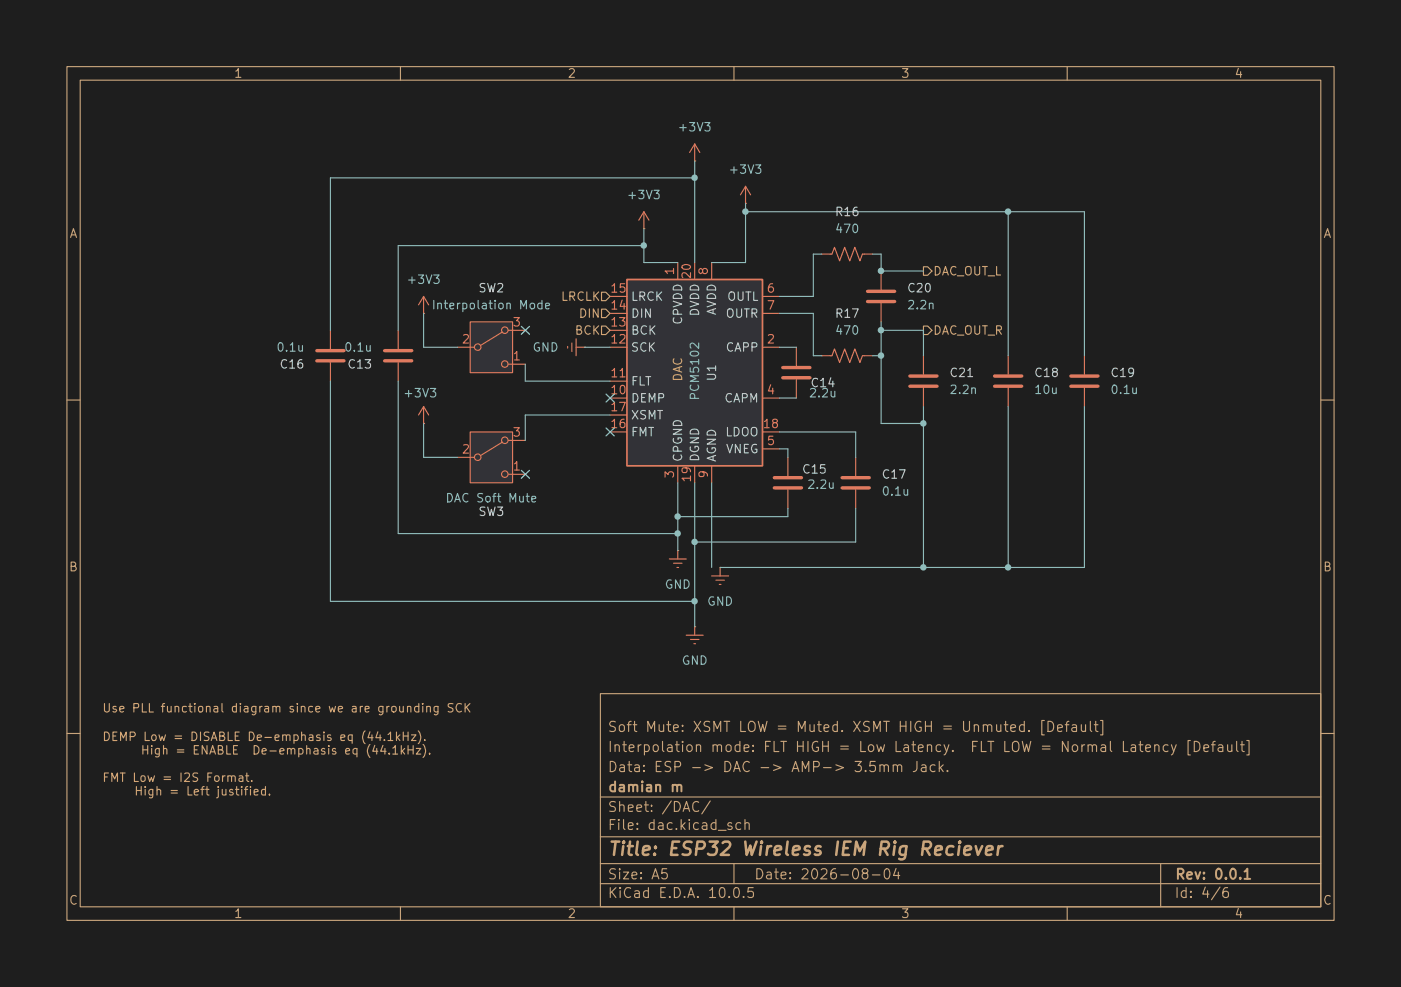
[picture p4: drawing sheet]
(kicad_sch
 (version 20260306)
 (generator "eeschema")
 (generator_version "10.0")
 (paper "A5")
 (title_block
  (title "ESP32 Wireless IEM Rig Reciever")
  (date "2026-08-04")
  (rev "0.0.1")
  (company "damian m")
  (comment 1 "Data: ESP -> DAC -> AMP-> 3.5mm Jack.")
  (comment 2 "Interpolation mode: FLT HIGH = Low Latency.  FLT LOW = Normal Latency [Default]")
  (comment 3 "Soft Mute: XSMT LOW = Muted. XSMT HIGH = Unmuted. [Default]"))
 (lib_symbols
  (symbol "Audio:PCM5102" (exclude_from_sim no) (in_bom yes) (on_board yes)
   (in_pos_files yes)
   (duplicate_pin_numbers_are_jumpers no)
   (property "Reference" "U" (at -10.16 13.97 0) (show_name no) (do_not_autoplace no) (effects (font (size 1.27 1.27)) (justify left)))
   (property "Value" "PCM5102" (at 3.81 13.97 0) (show_name no) (do_not_autoplace no) (effects (font (size 1.27 1.27)) (justify left)))
   (property "Footprint" "Package_SO:TSSOP-20_4.4x6.5mm_P0.65mm" (at -1.27 19.05 0) (show_name no) (do_not_autoplace no) (hide yes) (effects (font (size 1.27 1.27))))
   (property "Datasheet" "http://www.ti.com/lit/ds/symlink/pcm5102.pdf" (at -1.27 19.05 0) (show_name no) (do_not_autoplace no) (hide yes) (effects (font (size 1.27 1.27))))
   (property "Description" "2VRMS DirectPath, 112dB Audio Stereo DAC with 32-bit, 384kHz PCM Interface, TSSOP-20" (at 0 0 0) (show_name no) (do_not_autoplace no) (hide yes) (effects (font (size 1.27 1.27))))
   (symbol "PCM5102_0_1"
    (rectangle (start -10.16 12.7) (end 10.16 -15.24) (stroke (width 0.254) (type default)) (fill (type background))))
   (symbol "PCM5102_1_1"
    (pin passive line (at -2.54 15.24 270) (length 2.54) (name "CPVDD" (effects (font (size 1.27 1.27)))) (number "1" (effects (font (size 1.27 1.27)))))
    (pin passive line (at 12.7 2.54 180) (length 2.54) (name "CAPP" (effects (font (size 1.27 1.27)))) (number "2" (effects (font (size 1.27 1.27)))))
    (pin power_in line (at -2.54 -17.78 90) (length 2.54) (name "CPGND" (effects (font (size 1.27 1.27)))) (number "3" (effects (font (size 1.27 1.27)))))
    (pin passive line (at 12.7 -5.08 180) (length 2.54) (name "CAPM" (effects (font (size 1.27 1.27)))) (number "4" (effects (font (size 1.27 1.27)))))
    (pin passive line (at 12.7 -12.7 180) (length 2.54) (name "VNEG" (effects (font (size 1.27 1.27)))) (number "5" (effects (font (size 1.27 1.27)))))
    (pin output line (at 12.7 10.16 180) (length 2.54) (name "OUTL" (effects (font (size 1.27 1.27)))) (number "6" (effects (font (size 1.27 1.27)))))
    (pin output line (at 12.7 7.62 180) (length 2.54) (name "OUTR" (effects (font (size 1.27 1.27)))) (number "7" (effects (font (size 1.27 1.27)))))
    (pin power_in line (at 2.54 15.24 270) (length 2.54) (name "AVDD" (effects (font (size 1.27 1.27)))) (number "8" (effects (font (size 1.27 1.27)))))
    (pin power_in line (at 2.54 -17.78 90) (length 2.54) (name "AGND" (effects (font (size 1.27 1.27)))) (number "9" (effects (font (size 1.27 1.27)))))
    (pin input line (at -12.7 -5.08 0) (length 2.54) (name "DEMP" (effects (font (size 1.27 1.27)))) (number "10" (effects (font (size 1.27 1.27)))))
    (pin input line (at -12.7 -2.54 0) (length 2.54) (name "FLT" (effects (font (size 1.27 1.27)))) (number "11" (effects (font (size 1.27 1.27)))))
    (pin input line (at -12.7 2.54 0) (length 2.54) (name "SCK" (effects (font (size 1.27 1.27)))) (number "12" (effects (font (size 1.27 1.27)))))
    (pin input line (at -12.7 5.08 0) (length 2.54) (name "BCK" (effects (font (size 1.27 1.27)))) (number "13" (effects (font (size 1.27 1.27)))))
    (pin input line (at -12.7 7.62 0) (length 2.54) (name "DIN" (effects (font (size 1.27 1.27)))) (number "14" (effects (font (size 1.27 1.27)))))
    (pin input line (at -12.7 10.16 0) (length 2.54) (name "LRCK" (effects (font (size 1.27 1.27)))) (number "15" (effects (font (size 1.27 1.27)))))
    (pin input line (at -12.7 -10.16 0) (length 2.54) (name "FMT" (effects (font (size 1.27 1.27)))) (number "16" (effects (font (size 1.27 1.27)))))
    (pin input line (at -12.7 -7.62 0) (length 2.54) (name "XSMT" (effects (font (size 1.27 1.27)))) (number "17" (effects (font (size 1.27 1.27)))))
    (pin passive line (at 12.7 -10.16 180) (length 2.54) (name "LDOO" (effects (font (size 1.27 1.27)))) (number "18" (effects (font (size 1.27 1.27)))))
    (pin power_in line (at 0 -17.78 90) (length 2.54) (name "DGND" (effects (font (size 1.27 1.27)))) (number "19" (effects (font (size 1.27 1.27)))))
    (pin power_in line (at 0 15.24 270) (length 2.54) (name "DVDD" (effects (font (size 1.27 1.27)))) (number "20" (effects (font (size 1.27 1.27))))))
   (embedded_fonts no))
  (symbol "Device:C"
   (pin_numbers (hide yes))
   (pin_names
    (offset 0.254)) (exclude_from_sim no) (in_bom yes) (on_board yes)
   (in_pos_files yes)
   (duplicate_pin_numbers_are_jumpers no)
   (property "Reference" "C" (at 0.635 2.54 0) (show_name no) (do_not_autoplace no) (effects (font (size 1.27 1.27)) (justify left)))
   (property "Value" "C" (at 0.635 -2.54 0) (show_name no) (do_not_autoplace no) (effects (font (size 1.27 1.27)) (justify left)))
   (property "Footprint" "" (at 0.9652 -3.81 0) (show_name no) (do_not_autoplace no) (hide yes) (effects (font (size 1.27 1.27))))
   (property "Datasheet" "" (at 0 0 0) (show_name no) (do_not_autoplace no) (hide yes) (effects (font (size 1.27 1.27))))
   (property "Description" "Unpolarized capacitor" (at 0 0 0) (show_name no) (do_not_autoplace no) (hide yes) (effects (font (size 1.27 1.27))))
   (symbol "C_0_1"
    (polyline (pts (xy -2.032 0.762) (xy 2.032 0.762)) (stroke (width 0.508) (type default)) (fill (type none)))
    (polyline (pts (xy -2.032 -0.762) (xy 2.032 -0.762)) (stroke (width 0.508) (type default)) (fill (type none))))
   (symbol "C_1_1"
    (pin passive line (at 0 3.81 270) (length 2.794) (name "" (effects (font (size 1.27 1.27)))) (number "1" (effects (font (size 1.27 1.27)))))
    (pin passive line (at 0 -3.81 90) (length 2.794) (name "" (effects (font (size 1.27 1.27)))) (number "2" (effects (font (size 1.27 1.27))))))
   (embedded_fonts no))
  (symbol "Device:R_US"
   (pin_numbers (hide yes))
   (pin_names
    (offset 0)) (exclude_from_sim no) (in_bom yes) (on_board yes)
   (in_pos_files yes)
   (duplicate_pin_numbers_are_jumpers no)
   (property "Reference" "R" (at 2.54 0 90) (show_name no) (do_not_autoplace no) (effects (font (size 1.27 1.27))))
   (property "Value" "R_US" (at -2.54 0 90) (show_name no) (do_not_autoplace no) (effects (font (size 1.27 1.27))))
   (property "Footprint" "" (at 1.016 -0.254 90) (show_name no) (do_not_autoplace no) (hide yes) (effects (font (size 1.27 1.27))))
   (property "Datasheet" "" (at 0 0 0) (show_name no) (do_not_autoplace no) (hide yes) (effects (font (size 1.27 1.27))))
   (property "Description" "Resistor, US symbol" (at 0 0 0) (show_name no) (do_not_autoplace no) (hide yes) (effects (font (size 1.27 1.27))))
   (symbol "R_US_0_1"
    (polyline (pts (xy 0 2.286) (xy 0 2.54)) (stroke (width 0) (type default)) (fill (type none)))
    (polyline (pts (xy 0 2.286) (xy 1.016 1.905) (xy 0 1.524) (xy -1.016 1.143) (xy 0 0.762)) (stroke (width 0) (type default)) (fill (type none)))
    (polyline (pts (xy 0 0.762) (xy 1.016 0.381) (xy 0 0) (xy -1.016 -0.381) (xy 0 -0.762)) (stroke (width 0) (type default)) (fill (type none)))
    (polyline (pts (xy 0 -0.762) (xy 1.016 -1.143) (xy 0 -1.524) (xy -1.016 -1.905) (xy 0 -2.286)) (stroke (width 0) (type default)) (fill (type none)))
    (polyline (pts (xy 0 -2.286) (xy 0 -2.54)) (stroke (width 0) (type default)) (fill (type none))))
   (symbol "R_US_1_1"
    (pin passive line (at 0 3.81 270) (length 1.27) (name "" (effects (font (size 1.27 1.27)))) (number "1" (effects (font (size 1.27 1.27)))))
    (pin passive line (at 0 -3.81 90) (length 1.27) (name "" (effects (font (size 1.27 1.27)))) (number "2" (effects (font (size 1.27 1.27))))))
   (embedded_fonts no))
  (symbol "Switch:SW_Nidec_CAS-120A1"
   (pin_names
    (offset 1) (hide yes)) (exclude_from_sim no) (in_bom yes) (on_board yes)
   (in_pos_files yes)
   (duplicate_pin_numbers_are_jumpers no)
   (property "Reference" "SW" (at 0 4.318 0) (show_name no) (do_not_autoplace no) (effects (font (size 1.27 1.27))))
   (property "Value" "SW_Nidec_CAS-120A1" (at 0 -5.08 0) (show_name no) (do_not_autoplace no) (effects (font (size 1.27 1.27))))
   (property "Footprint" "Button_Switch_SMD:Nidec_Copal_CAS-120A" (at 0 -10.16 0) (show_name no) (do_not_autoplace no) (hide yes) (effects (font (size 1.27 1.27))))
   (property "Datasheet" "https://www.nidec-components.com/e/catalog/switch/cas.pdf" (at 0 -7.62 0) (show_name no) (do_not_autoplace no) (hide yes) (effects (font (size 1.27 1.27))))
   (property "Description" "Switch, single pole double throw" (at 0 0 0) (show_name no) (do_not_autoplace no) (hide yes) (effects (font (size 1.27 1.27))))
   (symbol "SW_Nidec_CAS-120A1_0_1"
    (circle (center -2.032 0) (radius 0.4572) (stroke (width 0) (type default)) (fill (type none)))
    (polyline (pts (xy -1.651 0.254) (xy 1.651 2.286)) (stroke (width 0) (type default)) (fill (type none)))
    (circle (center 2.032 2.54) (radius 0.4572) (stroke (width 0) (type default)) (fill (type none)))
    (circle (center 2.032 -2.54) (radius 0.4572) (stroke (width 0) (type default)) (fill (type none))))
   (symbol "SW_Nidec_CAS-120A1_1_1"
    (rectangle (start -3.175 3.81) (end 3.175 -3.81) (stroke (width 0) (type default)) (fill (type background)))
    (pin passive line (at 5.08 -2.54 180) (length 2.54) (name "C" (effects (font (size 1.27 1.27)))) (number "1" (effects (font (size 1.27 1.27)))))
    (pin passive line (at -5.08 0 0) (length 2.54) (name "B" (effects (font (size 1.27 1.27)))) (number "2" (effects (font (size 1.27 1.27)))))
    (pin passive line (at 5.08 2.54 180) (length 2.54) (name "A" (effects (font (size 1.27 1.27)))) (number "3" (effects (font (size 1.27 1.27))))))
   (embedded_fonts no))
  (symbol "power:+3V3"
   (power global)
   (pin_numbers (hide yes))
   (pin_names
    (offset 0) (hide yes)) (exclude_from_sim no) (in_bom yes) (on_board yes)
   (in_pos_files yes)
   (duplicate_pin_numbers_are_jumpers no)
   (property "Reference" "#PWR" (at 0 -3.81 0) (show_name no) (do_not_autoplace no) (hide yes) (effects (font (size 1.27 1.27))))
   (property "Value" "+3V3" (at 0 3.556 0) (show_name no) (do_not_autoplace no) (effects (font (size 1.27 1.27))))
   (property "Footprint" "" (at 0 0 0) (show_name no) (do_not_autoplace no) (hide yes) (effects (font (size 1.27 1.27))))
   (property "Datasheet" "" (at 0 0 0) (show_name no) (do_not_autoplace no) (hide yes) (effects (font (size 1.27 1.27))))
   (property "Description" "Power symbol creates a global label with name \"+3V3\"" (at 0 0 0) (show_name no) (do_not_autoplace no) (hide yes) (effects (font (size 1.27 1.27))))
   (symbol "+3V3_0_1"
    (polyline (pts (xy -0.762 1.27) (xy 0 2.54)) (stroke (width 0) (type default)) (fill (type none)))
    (polyline (pts (xy 0 2.54) (xy 0.762 1.27)) (stroke (width 0) (type default)) (fill (type none)))
    (polyline (pts (xy 0 0) (xy 0 2.54)) (stroke (width 0) (type default)) (fill (type none))))
   (symbol "+3V3_1_1"
    (pin power_in line (at 0 0 90) (length 0) (name "" (effects (font (size 1.27 1.27)))) (number "1" (effects (font (size 1.27 1.27))))))
   (embedded_fonts no))
  (symbol "power:GNDREF"
   (power global)
   (pin_numbers (hide yes))
   (pin_names
    (offset 0) (hide yes)) (exclude_from_sim no) (in_bom yes) (on_board yes)
   (in_pos_files yes)
   (duplicate_pin_numbers_are_jumpers no)
   (property "Reference" "#PWR" (at 0 -6.35 0) (show_name no) (do_not_autoplace no) (hide yes) (effects (font (size 1.27 1.27))))
   (property "Value" "GNDREF" (at 0 -3.81 0) (show_name no) (do_not_autoplace no) (effects (font (size 1.27 1.27))))
   (property "Footprint" "" (at 0 0 0) (show_name no) (do_not_autoplace no) (hide yes) (effects (font (size 1.27 1.27))))
   (property "Datasheet" "" (at 0 0 0) (show_name no) (do_not_autoplace no) (hide yes) (effects (font (size 1.27 1.27))))
   (property "Description" "Power symbol creates a global label with name \"GNDREF\" , reference supply ground" (at 0 0 0) (show_name no) (do_not_autoplace no) (hide yes) (effects (font (size 1.27 1.27))))
   (symbol "GNDREF_0_1"
    (polyline (pts (xy -0.635 -1.905) (xy 0.635 -1.905)) (stroke (width 0) (type default)) (fill (type none)))
    (polyline (pts (xy -0.127 -2.54) (xy 0.127 -2.54)) (stroke (width 0) (type default)) (fill (type none)))
    (polyline (pts (xy 0 -1.27) (xy 0 0)) (stroke (width 0) (type default)) (fill (type none)))
    (polyline (pts (xy 1.27 -1.27) (xy -1.27 -1.27)) (stroke (width 0) (type default)) (fill (type none))))
   (symbol "GNDREF_1_1"
    (pin power_in line (at 0 0 270) (length 0) (name "" (effects (font (size 1.27 1.27)))) (number "1" (effects (font (size 1.27 1.27))))))
   (embedded_fonts no)))
 (text "DAC"
  (exclude_from_sim no)
  (at 101.6 55.626 90)
  (effects (font (size 1.27 1.27))))
 (text "DEMP Low = DISABLE De-emphasis eq (44.1kHz).  \n	 High = ENABLE  De-emphasis eq (44.1kHz).\n\nFMT Low = I2S Format. \n	High = Left justified."
  (exclude_from_sim no)
  (at 15.24 114.808 0)
  (effects (font (size 1.27 1.27)) (justify left)))
 (text "Use PLL functional diagram since we are grounding SCK"
  (exclude_from_sim no)
  (at 15.24 106.426 0)
  (effects (font (size 1.27 1.27)) (justify left)))
 (junction
  (at 96.52 36.83)
  (diameter 0)
  (color 0 0 0 0))
 (junction
  (at 132.08 53.34)
  (diameter 0)
  (color 0 0 0 0))
 (junction
  (at 132.08 49.53)
  (diameter 0)
  (color 0 0 0 0))
 (junction
  (at 138.43 63.5)
  (diameter 0)
  (color 0 0 0 0))
 (junction
  (at 138.43 85.09)
  (diameter 0)
  (color 0 0 0 0))
 (junction
  (at 151.13 85.09)
  (diameter 0)
  (color 0 0 0 0))
 (junction
  (at 104.14 90.17)
  (diameter 0)
  (color 0 0 0 0))
 (junction
  (at 151.13 31.75)
  (diameter 0)
  (color 0 0 0 0))
 (junction
  (at 104.14 81.28)
  (diameter 0)
  (color 0 0 0 0))
 (junction
  (at 101.6 80.01)
  (diameter 0)
  (color 0 0 0 0))
 (junction
  (at 101.6 77.47)
  (diameter 0)
  (color 0 0 0 0))
 (junction
  (at 132.08 40.64)
  (diameter 0)
  (color 0 0 0 0))
 (junction
  (at 111.76 31.75)
  (diameter 0)
  (color 0 0 0 0))
 (junction
  (at 104.14 26.67)
  (diameter 0)
  (color 0 0 0 0))
 (no_connect
  (at 91.44 64.77))
 (no_connect
  (at 91.44 59.69))
 (no_connect
  (at 78.74 71.12))
 (no_connect
  (at 78.74 49.53))
 (wire
  (pts (xy 111.76 31.75) (xy 111.76 39.37))
  (stroke (width 0) (type default)))
 (wire
  (pts (xy 63.5 46.99) (xy 63.5 52.07))
  (stroke (width 0) (type default)))
 (wire
  (pts (xy 121.92 46.99) (xy 116.84 46.99))
  (stroke (width 0) (type default)))
 (wire
  (pts (xy 132.08 48.26) (xy 132.08 49.53))
  (stroke (width 0) (type default)))
 (wire
  (pts (xy 104.14 90.17) (xy 104.14 93.98))
  (stroke (width 0) (type default)))
 (wire
  (pts (xy 78.74 62.23) (xy 78.74 66.04))
  (stroke (width 0) (type default)))
 (wire
  (pts (xy 121.92 53.34) (xy 123.19 53.34))
  (stroke (width 0) (type default)))
 (wire
  (pts (xy 162.56 31.75) (xy 162.56 53.34))
  (stroke (width 0) (type default)))
 (wire
  (pts (xy 49.53 90.17) (xy 104.14 90.17))
  (stroke (width 0) (type default)))
 (wire
  (pts (xy 101.6 77.47) (xy 101.6 80.01))
  (stroke (width 0) (type default)))
 (wire
  (pts (xy 132.08 49.53) (xy 138.43 49.53))
  (stroke (width 0) (type default)))
 (wire
  (pts (xy 121.92 38.1) (xy 123.19 38.1))
  (stroke (width 0) (type default)))
 (wire
  (pts (xy 49.53 57.15) (xy 49.53 90.17))
  (stroke (width 0) (type default)))
 (wire
  (pts (xy 116.84 59.69) (xy 119.38 59.69))
  (stroke (width 0) (type default)))
 (wire
  (pts (xy 111.76 30.48) (xy 111.76 31.75))
  (stroke (width 0) (type default)))
 (wire
  (pts (xy 101.6 72.39) (xy 101.6 77.47))
  (stroke (width 0) (type default)))
 (wire
  (pts (xy 111.76 39.37) (xy 106.68 39.37))
  (stroke (width 0) (type default)))
 (wire
  (pts (xy 59.69 80.01) (xy 101.6 80.01))
  (stroke (width 0) (type default)))
 (wire
  (pts (xy 63.5 68.58) (xy 63.5 63.5))
  (stroke (width 0) (type default)))
 (wire
  (pts (xy 96.52 39.37) (xy 101.6 39.37))
  (stroke (width 0) (type default)))
 (wire
  (pts (xy 118.11 67.31) (xy 116.84 67.31))
  (stroke (width 0) (type default)))
 (wire
  (pts (xy 87.63 52.07) (xy 91.44 52.07))
  (stroke (width 0) (type default)))
 (wire
  (pts (xy 104.14 72.39) (xy 104.14 81.28))
  (stroke (width 0) (type default)))
 (wire
  (pts (xy 106.68 85.09) (xy 106.68 72.39))
  (stroke (width 0) (type default)))
 (wire
  (pts (xy 130.81 53.34) (xy 132.08 53.34))
  (stroke (width 0) (type default)))
 (wire
  (pts (xy 138.43 60.96) (xy 138.43 63.5))
  (stroke (width 0) (type default)))
 (wire
  (pts (xy 63.5 52.07) (xy 68.58 52.07))
  (stroke (width 0) (type default)))
 (wire
  (pts (xy 104.14 26.67) (xy 104.14 24.13))
  (stroke (width 0) (type default)))
 (wire
  (pts (xy 118.11 77.47) (xy 118.11 76.2))
  (stroke (width 0) (type default)))
 (wire
  (pts (xy 118.11 77.47) (xy 101.6 77.47))
  (stroke (width 0) (type default)))
 (wire
  (pts (xy 130.81 38.1) (xy 132.08 38.1))
  (stroke (width 0) (type default)))
 (wire
  (pts (xy 96.52 36.83) (xy 96.52 39.37))
  (stroke (width 0) (type default)))
 (wire
  (pts (xy 116.84 52.07) (xy 119.38 52.07))
  (stroke (width 0) (type default)))
 (wire
  (pts (xy 118.11 68.58) (xy 118.11 67.31))
  (stroke (width 0) (type default)))
 (wire
  (pts (xy 91.44 57.15) (xy 78.74 57.15))
  (stroke (width 0) (type default)))
 (wire
  (pts (xy 132.08 40.64) (xy 138.43 40.64))
  (stroke (width 0) (type default)))
 (wire
  (pts (xy 111.76 31.75) (xy 151.13 31.75))
  (stroke (width 0) (type default)))
 (wire
  (pts (xy 162.56 85.09) (xy 151.13 85.09))
  (stroke (width 0) (type default)))
 (wire
  (pts (xy 59.69 80.01) (xy 59.69 57.15))
  (stroke (width 0) (type default)))
 (wire
  (pts (xy 63.5 68.58) (xy 68.58 68.58))
  (stroke (width 0) (type default)))
 (wire
  (pts (xy 132.08 63.5) (xy 138.43 63.5))
  (stroke (width 0) (type default)))
 (wire
  (pts (xy 128.27 81.28) (xy 104.14 81.28))
  (stroke (width 0) (type default)))
 (wire
  (pts (xy 59.69 49.53) (xy 59.69 36.83))
  (stroke (width 0) (type default)))
 (wire
  (pts (xy 101.6 80.01) (xy 101.6 82.55))
  (stroke (width 0) (type default)))
 (wire
  (pts (xy 151.13 31.75) (xy 162.56 31.75))
  (stroke (width 0) (type default)))
 (wire
  (pts (xy 59.69 36.83) (xy 96.52 36.83))
  (stroke (width 0) (type default)))
 (wire
  (pts (xy 107.95 85.09) (xy 151.13 85.09))
  (stroke (width 0) (type default)))
 (wire
  (pts (xy 78.74 62.23) (xy 91.44 62.23))
  (stroke (width 0) (type default)))
 (wire
  (pts (xy 162.56 60.96) (xy 162.56 85.09))
  (stroke (width 0) (type default)))
 (wire
  (pts (xy 121.92 38.1) (xy 121.92 44.45))
  (stroke (width 0) (type default)))
 (wire
  (pts (xy 78.74 57.15) (xy 78.74 54.61))
  (stroke (width 0) (type default)))
 (wire
  (pts (xy 116.84 64.77) (xy 128.27 64.77))
  (stroke (width 0) (type default)))
 (wire
  (pts (xy 151.13 60.96) (xy 151.13 85.09))
  (stroke (width 0) (type default)))
 (wire
  (pts (xy 132.08 53.34) (xy 132.08 63.5))
  (stroke (width 0) (type default)))
 (wire
  (pts (xy 121.92 44.45) (xy 116.84 44.45))
  (stroke (width 0) (type default)))
 (wire
  (pts (xy 128.27 76.2) (xy 128.27 81.28))
  (stroke (width 0) (type default)))
 (wire
  (pts (xy 138.43 49.53) (xy 138.43 53.34))
  (stroke (width 0) (type default)))
 (wire
  (pts (xy 138.43 63.5) (xy 138.43 85.09))
  (stroke (width 0) (type default)))
 (wire
  (pts (xy 121.92 53.34) (xy 121.92 46.99))
  (stroke (width 0) (type default)))
 (wire
  (pts (xy 132.08 49.53) (xy 132.08 53.34))
  (stroke (width 0) (type default)))
 (wire
  (pts (xy 104.14 26.67) (xy 104.14 39.37))
  (stroke (width 0) (type default)))
 (wire
  (pts (xy 96.52 34.29) (xy 96.52 36.83))
  (stroke (width 0) (type default)))
 (wire
  (pts (xy 104.14 26.67) (xy 49.53 26.67))
  (stroke (width 0) (type default)))
 (wire
  (pts (xy 104.14 81.28) (xy 104.14 90.17))
  (stroke (width 0) (type default)))
 (wire
  (pts (xy 49.53 26.67) (xy 49.53 49.53))
  (stroke (width 0) (type default)))
 (wire
  (pts (xy 151.13 31.75) (xy 151.13 53.34))
  (stroke (width 0) (type default)))
 (wire
  (pts (xy 132.08 38.1) (xy 132.08 40.64))
  (stroke (width 0) (type default)))
 (wire
  (pts (xy 128.27 64.77) (xy 128.27 68.58))
  (stroke (width 0) (type default)))
 (hierarchical_label "DIN"
  (shape input)
  (at 91.44 46.99 180)
  (effects (font (size 1.27 1.27)) (justify right)))
 (hierarchical_label "LRCLK"
  (shape input)
  (at 91.44 44.45 180)
  (effects (font (size 1.27 1.27)) (justify right)))
 (hierarchical_label "DAC_OUT_R"
  (shape output)
  (at 138.43 49.53 0)
  (effects (font (size 1.27 1.27)) (justify left)))
 (hierarchical_label "DAC_OUT_L"
  (shape output)
  (at 138.43 40.64 0)
  (effects (font (size 1.27 1.27)) (justify left)))
 (hierarchical_label "BCK"
  (shape input)
  (at 91.44 49.53 180)
  (effects (font (size 1.27 1.27)) (justify right)))
 (symbol
  (lib_id "power:GNDREF")
  (at 107.95 85.09 0)
  (unit 1)
  (body_style 1)
  (exclude_from_sim no)
  (in_bom yes)
  (on_board yes)
  (in_pos_files yes)
  (dnp no)
  (fields_autoplaced yes)
  (property "Reference" "#PWR036" (at 107.95 91.44 0) (hide yes) (show_name no) (do_not_autoplace no) (effects (font (size 1.27 1.27))))
  (property "Value" "GND" (at 107.95 90.17 0) (show_name no) (do_not_autoplace no) (effects (font (size 1.27 1.27))))
  (property "Footprint" "" (at 107.95 85.09 0) (hide yes) (show_name no) (do_not_autoplace no) (effects (font (size 1.27 1.27))))
  (property "Datasheet" "" (at 107.95 85.09 0) (hide yes) (show_name no) (do_not_autoplace no) (effects (font (size 1.27 1.27))))
  (property "Description" "Power symbol creates a global label with name \"GNDREF\" , reference supply ground" (at 107.95 85.09 0) (hide yes) (show_name no) (do_not_autoplace no) (effects (font (size 1.27 1.27))))
  (pin "1"))
 (symbol
  (lib_id "power:+3V3")
  (at 63.5 46.99 0)
  (unit 1)
  (body_style 1)
  (exclude_from_sim no)
  (in_bom yes)
  (on_board yes)
  (in_pos_files yes)
  (dnp no)
  (fields_autoplaced yes)
  (property "Reference" "#PWR028" (at 63.5 50.8 0) (hide yes) (show_name no) (do_not_autoplace no) (effects (font (size 1.27 1.27))))
  (property "Value" "+3V3" (at 63.5 41.91 0) (show_name no) (do_not_autoplace no) (effects (font (size 1.27 1.27))))
  (property "Footprint" "" (at 63.5 46.99 0) (hide yes) (show_name no) (do_not_autoplace no) (effects (font (size 1.27 1.27))))
  (property "Datasheet" "" (at 63.5 46.99 0) (hide yes) (show_name no) (do_not_autoplace no) (effects (font (size 1.27 1.27))))
  (property "Description" "Power symbol creates a global label with name \"+3V3\"" (at 63.5 46.99 0) (hide yes) (show_name no) (do_not_autoplace no) (effects (font (size 1.27 1.27))))
  (pin "1"))
 (symbol
  (lib_id "Device:C")
  (at 162.56 57.15 0)
  (unit 1)
  (body_style 1)
  (exclude_from_sim no)
  (in_bom yes)
  (on_board yes)
  (in_pos_files yes)
  (dnp no)
  (fields_autoplaced yes)
  (property "Reference" "C19" (at 166.37 55.8799 0) (show_name no) (do_not_autoplace no) (effects (font (size 1.27 1.27)) (justify left)))
  (property "Value" "0.1u" (at 166.37 58.4199 0) (show_name no) (do_not_autoplace no) (effects (font (size 1.27 1.27)) (justify left)))
  (property "Footprint" "" (at 163.5252 60.96 0) (hide yes) (show_name no) (do_not_autoplace no) (effects (font (size 1.27 1.27))))
  (property "Datasheet" "" (at 162.56 57.15 0) (hide yes) (show_name no) (do_not_autoplace no) (effects (font (size 1.27 1.27))))
  (property "Description" "Unpolarized capacitor" (at 162.56 57.15 0) (hide yes) (show_name no) (do_not_autoplace no) (effects (font (size 1.27 1.27))))
  (pin "2")
  (pin "1"))
 (symbol
  (lib_id "Device:R_US")
  (at 127 53.34 90)
  (unit 1)
  (body_style 1)
  (exclude_from_sim no)
  (in_bom yes)
  (on_board yes)
  (in_pos_files yes)
  (dnp no)
  (fields_autoplaced yes)
  (property "Reference" "R17" (at 127 46.99 90) (show_name no) (do_not_autoplace no) (effects (font (size 1.27 1.27))))
  (property "Value" "470" (at 127 49.53 90) (show_name no) (do_not_autoplace no) (effects (font (size 1.27 1.27))))
  (property "Footprint" "" (at 127.254 52.324 90) (hide yes) (show_name no) (do_not_autoplace no) (effects (font (size 1.27 1.27))))
  (property "Datasheet" "" (at 127 53.34 0) (hide yes) (show_name no) (do_not_autoplace no) (effects (font (size 1.27 1.27))))
  (property "Description" "Resistor, US symbol" (at 127 53.34 0) (hide yes) (show_name no) (do_not_autoplace no) (effects (font (size 1.27 1.27))))
  (pin "2")
  (pin "1"))
 (symbol
  (lib_id "power:+3V3")
  (at 111.76 30.48 0)
  (unit 1)
  (body_style 1)
  (exclude_from_sim no)
  (in_bom yes)
  (on_board yes)
  (in_pos_files yes)
  (dnp no)
  (fields_autoplaced yes)
  (property "Reference" "#PWR027" (at 111.76 34.29 0) (hide yes) (show_name no) (do_not_autoplace no) (effects (font (size 1.27 1.27))))
  (property "Value" "+3V3" (at 111.76 25.4 0) (show_name no) (do_not_autoplace no) (effects (font (size 1.27 1.27))))
  (property "Footprint" "" (at 111.76 30.48 0) (hide yes) (show_name no) (do_not_autoplace no) (effects (font (size 1.27 1.27))))
  (property "Datasheet" "" (at 111.76 30.48 0) (hide yes) (show_name no) (do_not_autoplace no) (effects (font (size 1.27 1.27))))
  (property "Description" "Power symbol creates a global label with name \"+3V3\"" (at 111.76 30.48 0) (hide yes) (show_name no) (do_not_autoplace no) (effects (font (size 1.27 1.27))))
  (pin "1"))
 (symbol
  (lib_id "Switch:SW_Nidec_CAS-120A1")
  (at 73.66 52.07 0)
  (unit 1)
  (body_style 1)
  (exclude_from_sim no)
  (in_bom yes)
  (on_board yes)
  (in_pos_files yes)
  (dnp no)
  (fields_autoplaced yes)
  (property "Reference" "SW2" (at 73.66 43.18 0) (show_name no) (do_not_autoplace no) (effects (font (size 1.27 1.27))))
  (property "Value" "Interpolation Mode" (at 73.66 45.72 0) (show_name no) (do_not_autoplace no) (effects (font (size 1.27 1.27))))
  (property "Footprint" "Button_Switch_SMD:Nidec_Copal_CAS-120A" (at 73.66 62.23 0) (hide yes) (show_name no) (do_not_autoplace no) (effects (font (size 1.27 1.27))))
  (property "Datasheet" "https://www.nidec-components.com/e/catalog/switch/cas.pdf" (at 73.66 59.69 0) (hide yes) (show_name no) (do_not_autoplace no) (effects (font (size 1.27 1.27))))
  (property "Description" "Switch, single pole double throw" (at 73.66 52.07 0) (hide yes) (show_name no) (do_not_autoplace no) (effects (font (size 1.27 1.27))))
  (pin "1")
  (pin "3")
  (pin "2"))
 (symbol
  (lib_id "Switch:SW_Nidec_CAS-120A1")
  (at 73.66 68.58 0)
  (unit 1)
  (body_style 1)
  (exclude_from_sim no)
  (in_bom yes)
  (on_board yes)
  (in_pos_files yes)
  (dnp no)
  (property "Reference" "SW3" (at 73.66 76.708 0) (show_name no) (do_not_autoplace no) (effects (font (size 1.27 1.27))))
  (property "Value" "DAC Soft Mute" (at 73.66 74.676 0) (show_name no) (do_not_autoplace no) (effects (font (size 1.27 1.27))))
  (property "Footprint" "Button_Switch_SMD:Nidec_Copal_CAS-120A" (at 73.66 78.74 0) (hide yes) (show_name no) (do_not_autoplace no) (effects (font (size 1.27 1.27))))
  (property "Datasheet" "https://www.nidec-components.com/e/catalog/switch/cas.pdf" (at 73.66 76.2 0) (hide yes) (show_name no) (do_not_autoplace no) (effects (font (size 1.27 1.27))))
  (property "Description" "Switch, single pole double throw" (at 73.66 68.58 0) (hide yes) (show_name no) (do_not_autoplace no) (effects (font (size 1.27 1.27))))
  (pin "1")
  (pin "3")
  (pin "2"))
 (symbol
  (lib_id "power:GNDREF")
  (at 104.14 93.98 0)
  (unit 1)
  (body_style 1)
  (exclude_from_sim no)
  (in_bom yes)
  (on_board yes)
  (in_pos_files yes)
  (dnp no)
  (fields_autoplaced yes)
  (property "Reference" "#PWR024" (at 104.14 100.33 0) (hide yes) (show_name no) (do_not_autoplace no) (effects (font (size 1.27 1.27))))
  (property "Value" "GND" (at 104.14 99.06 0) (show_name no) (do_not_autoplace no) (effects (font (size 1.27 1.27))))
  (property "Footprint" "" (at 104.14 93.98 0) (hide yes) (show_name no) (do_not_autoplace no) (effects (font (size 1.27 1.27))))
  (property "Datasheet" "" (at 104.14 93.98 0) (hide yes) (show_name no) (do_not_autoplace no) (effects (font (size 1.27 1.27))))
  (property "Description" "Power symbol creates a global label with name \"GNDREF\" , reference supply ground" (at 104.14 93.98 0) (hide yes) (show_name no) (do_not_autoplace no) (effects (font (size 1.27 1.27))))
  (pin "1"))
 (symbol
  (lib_id "Device:C")
  (at 128.27 72.39 0)
  (unit 1)
  (body_style 1)
  (exclude_from_sim no)
  (in_bom yes)
  (on_board yes)
  (in_pos_files yes)
  (dnp no)
  (fields_autoplaced yes)
  (property "Reference" "C17" (at 132.08 71.1199 0) (show_name no) (do_not_autoplace no) (effects (font (size 1.27 1.27)) (justify left)))
  (property "Value" "0.1u" (at 132.08 73.6599 0) (show_name no) (do_not_autoplace no) (effects (font (size 1.27 1.27)) (justify left)))
  (property "Footprint" "" (at 129.2352 76.2 0) (hide yes) (show_name no) (do_not_autoplace no) (effects (font (size 1.27 1.27))))
  (property "Datasheet" "" (at 128.27 72.39 0) (hide yes) (show_name no) (do_not_autoplace no) (effects (font (size 1.27 1.27))))
  (property "Description" "Unpolarized capacitor" (at 128.27 72.39 0) (hide yes) (show_name no) (do_not_autoplace no) (effects (font (size 1.27 1.27))))
  (pin "2")
  (pin "1"))
 (symbol
  (lib_id "Audio:PCM5102")
  (at 104.14 54.61 0)
  (unit 1)
  (body_style 1)
  (exclude_from_sim no)
  (in_bom yes)
  (on_board yes)
  (in_pos_files yes)
  (dnp no)
  (property "Reference" "U1" (at 106.68 55.88 90) (show_name no) (do_not_autoplace no) (effects (font (size 1.27 1.27))))
  (property "Value" "PCM5102" (at 104.14 55.626 90) (show_name no) (do_not_autoplace no) (effects (font (size 1.27 1.27))))
  (property "Footprint" "Package_SO:TSSOP-20_4.4x6.5mm_P0.65mm" (at 102.87 35.56 0) (hide yes) (show_name no) (do_not_autoplace no) (effects (font (size 1.27 1.27))))
  (property "Datasheet" "http://www.ti.com/lit/ds/symlink/pcm5102.pdf" (at 102.87 35.56 0) (hide yes) (show_name no) (do_not_autoplace no) (effects (font (size 1.27 1.27))))
  (property "Description" "2VRMS DirectPath, 112dB Audio Stereo DAC with 32-bit, 384kHz PCM Interface, TSSOP-20" (at 104.14 54.61 0) (hide yes) (show_name no) (do_not_autoplace no) (effects (font (size 1.27 1.27))))
  (pin "18")
  (pin "11")
  (pin "5")
  (pin "13")
  (pin "9")
  (pin "1")
  (pin "3")
  (pin "10")
  (pin "16")
  (pin "6")
  (pin "15")
  (pin "17")
  (pin "7")
  (pin "4")
  (pin "2")
  (pin "8")
  (pin "20")
  (pin "19")
  (pin "12")
  (pin "14"))
 (symbol
  (lib_id "Device:C")
  (at 119.38 55.88 0)
  (unit 1)
  (body_style 1)
  (exclude_from_sim no)
  (in_bom yes)
  (on_board yes)
  (in_pos_files yes)
  (dnp no)
  (property "Reference" "C14" (at 121.412 57.404 0) (show_name no) (do_not_autoplace no) (effects (font (size 1.27 1.27)) (justify left)))
  (property "Value" "2.2u" (at 121.158 58.9279 0) (show_name no) (do_not_autoplace no) (effects (font (size 1.27 1.27)) (justify left)))
  (property "Footprint" "" (at 120.3452 59.69 0) (hide yes) (show_name no) (do_not_autoplace no) (effects (font (size 1.27 1.27))))
  (property "Datasheet" "" (at 119.38 55.88 0) (hide yes) (show_name no) (do_not_autoplace no) (effects (font (size 1.27 1.27))))
  (property "Description" "Unpolarized capacitor" (at 119.38 55.88 0) (hide yes) (show_name no) (do_not_autoplace no) (effects (font (size 1.27 1.27))))
  (pin "2")
  (pin "1"))
 (symbol
  (lib_id "power:+3V3")
  (at 96.52 34.29 0)
  (unit 1)
  (body_style 1)
  (exclude_from_sim no)
  (in_bom yes)
  (on_board yes)
  (in_pos_files yes)
  (dnp no)
  (fields_autoplaced yes)
  (property "Reference" "#PWR023" (at 96.52 38.1 0) (hide yes) (show_name no) (do_not_autoplace no) (effects (font (size 1.27 1.27))))
  (property "Value" "+3V3" (at 96.52 29.21 0) (show_name no) (do_not_autoplace no) (effects (font (size 1.27 1.27))))
  (property "Footprint" "" (at 96.52 34.29 0) (hide yes) (show_name no) (do_not_autoplace no) (effects (font (size 1.27 1.27))))
  (property "Datasheet" "" (at 96.52 34.29 0) (hide yes) (show_name no) (do_not_autoplace no) (effects (font (size 1.27 1.27))))
  (property "Description" "Power symbol creates a global label with name \"+3V3\"" (at 96.52 34.29 0) (hide yes) (show_name no) (do_not_autoplace no) (effects (font (size 1.27 1.27))))
  (pin "1"))
 (symbol
  (lib_id "Device:C")
  (at 59.69 53.34 180)
  (unit 1)
  (body_style 1)
  (exclude_from_sim no)
  (in_bom yes)
  (on_board yes)
  (in_pos_files yes)
  (dnp no)
  (fields_autoplaced yes)
  (property "Reference" "C13" (at 55.88 54.6101 0) (show_name no) (do_not_autoplace no) (effects (font (size 1.27 1.27)) (justify left)))
  (property "Value" "0.1u" (at 55.88 52.0701 0) (show_name no) (do_not_autoplace no) (effects (font (size 1.27 1.27)) (justify left)))
  (property "Footprint" "" (at 58.7248 49.53 0) (hide yes) (show_name no) (do_not_autoplace no) (effects (font (size 1.27 1.27))))
  (property "Datasheet" "" (at 59.69 53.34 0) (hide yes) (show_name no) (do_not_autoplace no) (effects (font (size 1.27 1.27))))
  (property "Description" "Unpolarized capacitor" (at 59.69 53.34 0) (hide yes) (show_name no) (do_not_autoplace no) (effects (font (size 1.27 1.27))))
  (pin "2")
  (pin "1"))
 (symbol
  (lib_id "Device:C")
  (at 118.11 72.39 0)
  (unit 1)
  (body_style 1)
  (exclude_from_sim no)
  (in_bom yes)
  (on_board yes)
  (in_pos_files yes)
  (dnp no)
  (property "Reference" "C15" (at 120.142 70.358 0) (show_name no) (do_not_autoplace no) (effects (font (size 1.27 1.27)) (justify left)))
  (property "Value" "2.2u" (at 120.904 72.644 0) (show_name no) (do_not_autoplace no) (effects (font (size 1.27 1.27)) (justify left)))
  (property "Footprint" "" (at 119.0752 76.2 0) (hide yes) (show_name no) (do_not_autoplace no) (effects (font (size 1.27 1.27))))
  (property "Datasheet" "" (at 118.11 72.39 0) (hide yes) (show_name no) (do_not_autoplace no) (effects (font (size 1.27 1.27))))
  (property "Description" "Unpolarized capacitor" (at 118.11 72.39 0) (hide yes) (show_name no) (do_not_autoplace no) (effects (font (size 1.27 1.27))))
  (pin "2")
  (pin "1"))
 (symbol
  (lib_id "power:+3V3")
  (at 63.5 63.5 0)
  (unit 1)
  (body_style 1)
  (exclude_from_sim no)
  (in_bom yes)
  (on_board yes)
  (in_pos_files yes)
  (dnp no)
  (property "Reference" "#PWR029" (at 63.5 67.31 0) (hide yes) (show_name no) (do_not_autoplace no) (effects (font (size 1.27 1.27))))
  (property "Value" "+3V3" (at 62.992 58.928 0) (show_name no) (do_not_autoplace no) (effects (font (size 1.27 1.27))))
  (property "Footprint" "" (at 63.5 63.5 0) (hide yes) (show_name no) (do_not_autoplace no) (effects (font (size 1.27 1.27))))
  (property "Datasheet" "" (at 63.5 63.5 0) (hide yes) (show_name no) (do_not_autoplace no) (effects (font (size 1.27 1.27))))
  (property "Description" "Power symbol creates a global label with name \"+3V3\"" (at 63.5 63.5 0) (hide yes) (show_name no) (do_not_autoplace no) (effects (font (size 1.27 1.27))))
  (pin "1"))
 (symbol
  (lib_id "Device:C")
  (at 49.53 53.34 180)
  (unit 1)
  (body_style 1)
  (exclude_from_sim no)
  (in_bom yes)
  (on_board yes)
  (in_pos_files yes)
  (dnp no)
  (fields_autoplaced yes)
  (property "Reference" "C16" (at 45.72 54.6101 0) (show_name no) (do_not_autoplace no) (effects (font (size 1.27 1.27)) (justify left)))
  (property "Value" "0.1u" (at 45.72 52.0701 0) (show_name no) (do_not_autoplace no) (effects (font (size 1.27 1.27)) (justify left)))
  (property "Footprint" "" (at 48.5648 49.53 0) (hide yes) (show_name no) (do_not_autoplace no) (effects (font (size 1.27 1.27))))
  (property "Datasheet" "" (at 49.53 53.34 0) (hide yes) (show_name no) (do_not_autoplace no) (effects (font (size 1.27 1.27))))
  (property "Description" "Unpolarized capacitor" (at 49.53 53.34 0) (hide yes) (show_name no) (do_not_autoplace no) (effects (font (size 1.27 1.27))))
  (pin "2")
  (pin "1"))
 (symbol
  (lib_id "power:+3V3")
  (at 104.14 24.13 0)
  (unit 1)
  (body_style 1)
  (exclude_from_sim no)
  (in_bom yes)
  (on_board yes)
  (in_pos_files yes)
  (dnp no)
  (fields_autoplaced yes)
  (property "Reference" "#PWR025" (at 104.14 27.94 0) (hide yes) (show_name no) (do_not_autoplace no) (effects (font (size 1.27 1.27))))
  (property "Value" "+3V3" (at 104.14 19.05 0) (show_name no) (do_not_autoplace no) (effects (font (size 1.27 1.27))))
  (property "Footprint" "" (at 104.14 24.13 0) (hide yes) (show_name no) (do_not_autoplace no) (effects (font (size 1.27 1.27))))
  (property "Datasheet" "" (at 104.14 24.13 0) (hide yes) (show_name no) (do_not_autoplace no) (effects (font (size 1.27 1.27))))
  (property "Description" "Power symbol creates a global label with name \"+3V3\"" (at 104.14 24.13 0) (hide yes) (show_name no) (do_not_autoplace no) (effects (font (size 1.27 1.27))))
  (pin "1"))
 (symbol
  (lib_id "power:GNDREF")
  (at 87.63 52.07 270)
  (unit 1)
  (body_style 1)
  (exclude_from_sim no)
  (in_bom yes)
  (on_board yes)
  (in_pos_files yes)
  (dnp no)
  (fields_autoplaced yes)
  (property "Reference" "#PWR026" (at 81.28 52.07 0) (hide yes) (show_name no) (do_not_autoplace no) (effects (font (size 1.27 1.27))))
  (property "Value" "GND" (at 83.82 52.0699 90) (show_name no) (do_not_autoplace no) (effects (font (size 1.27 1.27)) (justify right)))
  (property "Footprint" "" (at 87.63 52.07 0) (hide yes) (show_name no) (do_not_autoplace no) (effects (font (size 1.27 1.27))))
  (property "Datasheet" "" (at 87.63 52.07 0) (hide yes) (show_name no) (do_not_autoplace no) (effects (font (size 1.27 1.27))))
  (property "Description" "Power symbol creates a global label with name \"GNDREF\" , reference supply ground" (at 87.63 52.07 0) (hide yes) (show_name no) (do_not_autoplace no) (effects (font (size 1.27 1.27))))
  (pin "1"))
 (symbol
  (lib_id "Device:R_US")
  (at 127 38.1 90)
  (unit 1)
  (body_style 1)
  (exclude_from_sim no)
  (in_bom yes)
  (on_board yes)
  (in_pos_files yes)
  (dnp no)
  (fields_autoplaced yes)
  (property "Reference" "R16" (at 127 31.75 90) (show_name no) (do_not_autoplace no) (effects (font (size 1.27 1.27))))
  (property "Value" "470" (at 127 34.29 90) (show_name no) (do_not_autoplace no) (effects (font (size 1.27 1.27))))
  (property "Footprint" "" (at 127.254 37.084 90) (hide yes) (show_name no) (do_not_autoplace no) (effects (font (size 1.27 1.27))))
  (property "Datasheet" "" (at 127 38.1 0) (hide yes) (show_name no) (do_not_autoplace no) (effects (font (size 1.27 1.27))))
  (property "Description" "Resistor, US symbol" (at 127 38.1 0) (hide yes) (show_name no) (do_not_autoplace no) (effects (font (size 1.27 1.27))))
  (pin "2")
  (pin "1"))
 (symbol
  (lib_id "Device:C")
  (at 138.43 57.15 0)
  (unit 1)
  (body_style 1)
  (exclude_from_sim no)
  (in_bom yes)
  (on_board yes)
  (in_pos_files yes)
  (dnp no)
  (fields_autoplaced yes)
  (property "Reference" "C21" (at 142.24 55.8799 0) (show_name no) (do_not_autoplace no) (effects (font (size 1.27 1.27)) (justify left)))
  (property "Value" "2.2n" (at 142.24 58.4199 0) (show_name no) (do_not_autoplace no) (effects (font (size 1.27 1.27)) (justify left)))
  (property "Footprint" "" (at 139.3952 60.96 0) (hide yes) (show_name no) (do_not_autoplace no) (effects (font (size 1.27 1.27))))
  (property "Datasheet" "" (at 138.43 57.15 0) (hide yes) (show_name no) (do_not_autoplace no) (effects (font (size 1.27 1.27))))
  (property "Description" "Unpolarized capacitor" (at 138.43 57.15 0) (hide yes) (show_name no) (do_not_autoplace no) (effects (font (size 1.27 1.27))))
  (pin "2")
  (pin "1"))
 (symbol
  (lib_id "power:GNDREF")
  (at 101.6 82.55 0)
  (unit 1)
  (body_style 1)
  (exclude_from_sim no)
  (in_bom yes)
  (on_board yes)
  (in_pos_files yes)
  (dnp no)
  (fields_autoplaced yes)
  (property "Reference" "#PWR030" (at 101.6 88.9 0) (hide yes) (show_name no) (do_not_autoplace no) (effects (font (size 1.27 1.27))))
  (property "Value" "GND" (at 101.6 87.63 0) (show_name no) (do_not_autoplace no) (effects (font (size 1.27 1.27))))
  (property "Footprint" "" (at 101.6 82.55 0) (hide yes) (show_name no) (do_not_autoplace no) (effects (font (size 1.27 1.27))))
  (property "Datasheet" "" (at 101.6 82.55 0) (hide yes) (show_name no) (do_not_autoplace no) (effects (font (size 1.27 1.27))))
  (property "Description" "Power symbol creates a global label with name \"GNDREF\" , reference supply ground" (at 101.6 82.55 0) (hide yes) (show_name no) (do_not_autoplace no) (effects (font (size 1.27 1.27))))
  (pin "1"))
 (symbol
  (lib_id "Device:C")
  (at 132.08 44.45 0)
  (unit 1)
  (body_style 1)
  (exclude_from_sim no)
  (in_bom yes)
  (on_board yes)
  (in_pos_files yes)
  (dnp no)
  (fields_autoplaced yes)
  (property "Reference" "C20" (at 135.89 43.1799 0) (show_name no) (do_not_autoplace no) (effects (font (size 1.27 1.27)) (justify left)))
  (property "Value" "2.2n" (at 135.89 45.7199 0) (show_name no) (do_not_autoplace no) (effects (font (size 1.27 1.27)) (justify left)))
  (property "Footprint" "" (at 133.0452 48.26 0) (hide yes) (show_name no) (do_not_autoplace no) (effects (font (size 1.27 1.27))))
  (property "Datasheet" "" (at 132.08 44.45 0) (hide yes) (show_name no) (do_not_autoplace no) (effects (font (size 1.27 1.27))))
  (property "Description" "Unpolarized capacitor" (at 132.08 44.45 0) (hide yes) (show_name no) (do_not_autoplace no) (effects (font (size 1.27 1.27))))
  (pin "2")
  (pin "1"))
 (symbol
  (lib_id "Device:C")
  (at 151.13 57.15 0)
  (unit 1)
  (body_style 1)
  (exclude_from_sim no)
  (in_bom yes)
  (on_board yes)
  (in_pos_files yes)
  (dnp no)
  (fields_autoplaced yes)
  (property "Reference" "C18" (at 154.94 55.8799 0) (show_name no) (do_not_autoplace no) (effects (font (size 1.27 1.27)) (justify left)))
  (property "Value" "10u" (at 154.94 58.4199 0) (show_name no) (do_not_autoplace no) (effects (font (size 1.27 1.27)) (justify left)))
  (property "Footprint" "" (at 152.0952 60.96 0) (hide yes) (show_name no) (do_not_autoplace no) (effects (font (size 1.27 1.27))))
  (property "Datasheet" "" (at 151.13 57.15 0) (hide yes) (show_name no) (do_not_autoplace no) (effects (font (size 1.27 1.27))))
  (property "Description" "Unpolarized capacitor" (at 151.13 57.15 0) (hide yes) (show_name no) (do_not_autoplace no) (effects (font (size 1.27 1.27))))
  (pin "2")
  (pin "1"))
 (group ""
  (members "e3a733e6-5a76-4b5a-93a7-f9fa099036b1"))
 (group ""
  (members "00352711-2694-46b5-868e-d8c16eca5197" "03c83ad0-6ec8-4277-8c33-5ae44ee44fb8"
   "062e047c-9ca1-42e0-8f40-82450dd47a92" "070e343b-40ef-48c3-96f0-3dc1d2307e31"
   "08dfea83-da5d-4bff-83f0-bf68416432bf" "0901c44a-9c4a-465a-8e6b-9617fbef46fa"
   "09b794d8-2ffd-498e-b08f-ac6fff96d991" "0a9b605e-0189-4a78-ab6d-44a7e70aa2f8"
   "10c3a6bc-9744-48da-9829-6820f62965b6" "156c0213-02be-44ce-b13b-0bc6064e8f54"
   "1b031d78-7900-43b3-ad4b-a16f29252e28" "1b18681d-161e-40e3-96bc-88deafd16b48"
   "1b980969-1619-4e23-9766-4568e482f7e5" "1c91468a-4325-4f68-83f8-94abfc562961"
   "1cbfd02b-8d20-49f3-956a-872f0a54d901" "1f29d21d-9e80-4904-a518-ef4d608d8c4b"
   "1facf792-4c99-446a-9f3b-cf24cf638d4e" "21a4777e-7fbc-497a-a4b0-02f39d762c74"
   "24ec9a03-7769-42a6-bc62-314244322356" "25639cb7-55ad-40d0-aee2-0fcc1d0c9534"
   "269ca1cd-7aa9-487c-87ec-85184e64da6b" "2b5e5a13-df21-4a9f-a2a1-d4b32cf9cd39"
   "2c80891a-468d-44d6-93f0-70670a451104" "2ee17468-d2a5-48aa-91fc-2ab0ee7f523b"
   "3225f95d-f97c-497d-b2b7-3b7f1aea473d" "32fa972a-a31c-4a2e-8382-e3c3fe7db5d7"
   "342fae8c-dade-477b-bc71-46b3f32248cb" "3ac36aa2-9c2a-4167-83ef-f5c34b68f23a"
   "3cf95734-debb-4f1d-b3af-eda8255230f0" "43b4b4f2-b99d-4894-bf92-fe8a729a2c8f"
   "4a69bc76-3ac1-4929-af73-6661501af5ee" "4b388257-27c1-408f-ad2a-d9725128d5bd"
   "4bb68439-5762-44c1-b16e-f6b16aa26205" "4c9f9327-a601-4580-8b3d-b6faa1da2e6b"
   "4f7a9baa-947f-4d2b-ba3b-faffb386fc9a" "51bea424-1872-4b32-aae2-2ac152344581"
   "529dab79-913f-4693-b470-a082abd1c535" "54f023af-6481-4662-ae45-1b437bf20a4d"
   "55376273-1f7c-4bac-964a-0b909554158d" "59c66134-e52f-4761-abfc-82200f276e68"
   "5a77d65d-0812-493e-abff-9c0827e01563" "5d67d2ad-524c-484c-aac6-26e4d8e4468f"
   "5e67244d-756d-4c35-bcda-cb5b5da81278" "5f8adb23-1e90-45c4-9050-63211c72eb59"
   "6012cbff-6e85-4745-984c-d00eabe6c013" "63884a9c-6f0d-45c5-9dcc-052a0a9ba27b"
   "64b3630a-903f-4b36-9350-565975323635" "6673ce88-7c54-459b-8827-4b2efe338131"
   "675f9e82-0ad0-4df2-81d8-d3b2920a276e" "68135dc3-6a53-4351-8c95-38ee080c678b"
   "6adb356c-c609-4b1e-a77e-0917e98448c2" "6d6045b5-1dbb-48ed-9a3b-956047d04ba7"
   "6dc20407-7425-4aba-85d9-3133d0ef1272" "6ffe7326-b71b-4b00-825e-ff0aed570302"
   "70c25505-8e86-4fc6-95bc-4b500c4d61fe" "726c56cd-9003-4230-9497-8182c0eaa665"
   "73c3034f-d104-47a6-944c-7274182b6077" "75c8e068-d300-4e8a-8400-bd512bccf3fe"
   "794ca79f-1b1e-4122-a5b6-40e8359069a8" "7aade527-1356-41e9-831a-e159ac0200b6"
   "7d85887e-6982-4fb7-b22f-4adcd3ac011f" "7dfc4dd7-d65d-40c8-9e9e-bc3b086ab798"
   "7eb0c90c-0a0e-4a6b-98a5-cb461f85ab67" "86598e47-09ef-4e35-b749-71e6dca6f1ec"
   "8ed8e87d-563d-471a-bc93-688f83381c3c" "95ec4015-9b6f-4fc2-927b-5db55ca85e98"
   "96c3e939-a266-459c-ad47-356ef8f1ae40" "984a3f6f-3ad3-4cf5-bb07-dcd4c22d9686"
   "a0023da7-0340-4958-bc72-97fb8165d000" "a16a90cd-dad5-46a9-bc63-af76bf8fda3e"
   "a8386e88-5a4d-4015-b442-fca98c1a2bd6" "a9ecfda6-1c77-4179-98d9-46a3381ba7b0"
   "ab0c5d6f-8001-4376-a09a-8e94692f64dc" "abdc1aa0-c913-403c-a842-2807cfa02773"
   "ad0c741e-a32c-4794-8442-8bd5395d9bf8" "aec509e3-04a0-462c-8da6-5a7aa62ad275"
   "b187d4b0-ae46-4ce7-9691-ad8eb34fddb9" "b7a1aca9-5b19-48fa-9000-90fbad9731d0"
   "b864b46a-a67b-4137-b614-5046a51b9c3e" "bca02954-6e77-4c50-8d98-d9159eeab695"
   "c4a16f5e-3efc-4bc4-aa0b-448c8dbd25f0" "c6c8d824-c876-4e40-840d-58d6f3bb62c8"
   "c960906f-dd1a-4d13-a612-558ed904bf62" "cccbb84a-e4db-472b-93c9-49cefa79c4bc"
   "d1e100bb-1719-4279-8930-4d232a875ab4" "d300c4b4-c2f2-412b-87ba-047f96a8237c"
   "d6793e17-b75b-436b-8d73-2bfca9efaa2f" "d8e79ab7-525f-42cb-8291-62c6ae69cc11"
   "d9bca26c-f50c-42ad-b92a-9e9807c17f6b" "d9d01be1-7b7c-4cce-a460-51390161468f"
   "da22554b-f3ea-4cff-8115-cec636ea2290" "da32dea3-c7be-4937-8cab-b62403ee62fc"
   "db26d0aa-83d0-49e6-8426-256e95ec115c" "dce08f20-0798-46af-a08e-b2294563ace6"
   "dfdb7a0a-3acc-4d31-8a44-8cbabb19912d" "e0d8adc5-da33-41bc-a7ac-ee1d8559bc15"
   "e11f479c-eb0a-44b0-bb1d-e014b7d12e37" "e63750b0-0769-44e5-bc85-960867c69512"
   "eaec1e5a-e72e-4e9c-85ae-2df1821417ac" "eb59d63e-2e06-4a15-a841-a06766a15250"
   "ebe630cd-c9d0-4732-a2a8-2c9b9ab27f1f" "eec95829-d541-4b9a-ba2f-5845fe399890"
   "ef1386c9-d7ae-4835-9778-168260985cdf" "f3c4f706-22ca-447c-b214-e3fa5a8a8ab0"
   "f58f7ea4-e404-48a3-a7f3-e684e3bd77d9" "f6536b97-b8da-4063-a22d-4231cc7797fc"
   "f7cc8ed1-02b2-40a4-948e-43d345a38264" "fc207bbc-4a6e-400b-ab2f-fa289be90922")))
